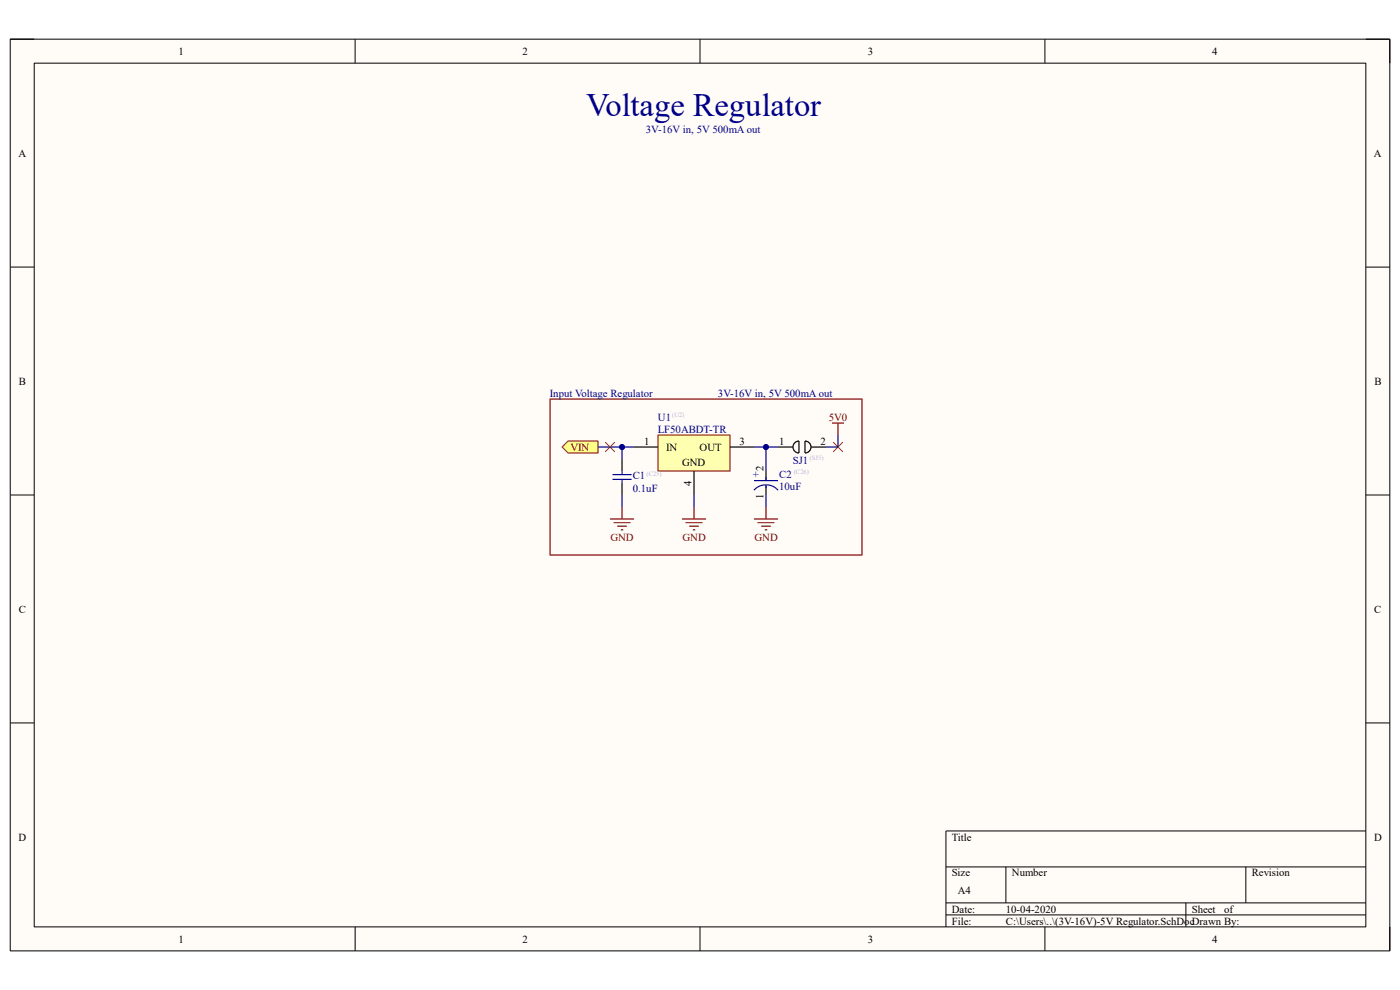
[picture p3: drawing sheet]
<svg xmlns="http://www.w3.org/2000/svg" width="297mm" height="210mm" viewBox="0 0 297 210" stroke-linecap="round" stroke-linejoin="round" font-family="sans-serif">
<path d="M2.2 8.3h292.7v193.4h-292.7z" fill-rule="evenodd" fill="#fffcf8"/>
<path d="M2.2 8.3h292.7v193.4h-292.7z" fill="none" stroke="#000" stroke-width=".21"/>
<path d="M7.3 13.4h282.5v183.2h-282.5z" fill-rule="evenodd" fill="#fffcf8"/>
<g fill="none" stroke="#000" stroke-width=".21">
<path d="M2.2 8.3h5.1M7.3 13.4h282.5v183.2h-282.5zM75.3 8.3v5.1M148.5 8.3v5.1M221.7 8.3v5.1M289.8 8.3h5.1v5.1M2.2 56.7h5.1M289.8 56.7h5.1M2.2 105h5.1M289.8 105h5.1M2.2 153.4h5.1M289.8 153.4h5.1"/>
<path d="M289.8 176.3h-89.1v20.3M75.3 196.6v5.1M148.5 196.6v5.1M200.7 183.9h89.1M200.7 191.5h89.1M200.7 194.1h89.1M213.4 183.9v7.6M221.7 196.6v5.1M251.6 191.5v5.1M264.3 183.9v7.6M294.9 196.6v5.1"/>
</g>
<path d="M139.6 92.3h15.3v7.6h-15.3z" fill-rule="evenodd" fill="#ffffb0"/>
<path d="M139.6 92.3h15.3v7.6h-15.3z" fill="none" stroke="#800000" stroke-width=".21"/>
<path d="M134.5 94.8h5.1M147.2 99.9v5.1M154.9 94.8h5.1" fill="none" stroke="#000" stroke-width=".25"/>
<g fill="none" stroke="#800000" stroke-width=".25">
<path d="M116.7 84.7h66.2v33h-66.2zM129.4 110.1h5.1M130.2 110.9h3.5M130.9 111.6h2.1M131.7 112.4h.5M132 107.6v2.5M144.7 110.1h5.1M145.5 110.9h3.5M146.2 111.6h2.1M147 112.4h.5M147.2 107.6v2.5M160 110.1h5.1"/>
<path d="M160.7 110.9h3.6M161.5 111.6h2M162.3 112.4h.5M162.5 107.6v2.5"/>
</g>
<path d="M120.5 93.6h6.4v2.5h-6.4l-1.3-1.3z" fill-rule="evenodd" fill="#ffff80"/>
<path d="M120.5 93.6h6.4v2.5h-6.4l-1.3-1.3z" fill="none" stroke="#800000" stroke-width=".21"/>
<path d="M128.4 93.8l2 2M130.4 93.8l-2 2M176.8 93.8l2 2.1M178.8 93.8l-2 2.1" fill="none" stroke="#f00" stroke-width=".21"/>
<path d="M132 97.4v2.5M162.5 99.9v2.1M165.1 94.8h3.1M168.8 93.8l.7-.2v2.5a1.27 1.27 0 0 1-1.2-.9 1.27 1.27 0 0 1 .5-1.4zM170.8 93.6a1.27 1.27 0 0 1 1.3 1.2 1.27 1.27 0 0 1-1.3 1.3zM172.1 94.8h3.1M132 102.5v2.5M162.5 103v2" fill="none" stroke="#000" stroke-width=".25"/>
<path d="M176.5 89.7h2.5M177.8 89.7v2.6" fill="none" stroke="#800000" stroke-width=".25"/>
<path d="M132 99.9v.8M129.9 101.7h4.1M129.9 100.7h4.1M132 101.7v.8M160 104a3.4 3.4 0 0 1 5.1 0M160 102h5.1M162.5 101.2v.8M162.5 103v.5" fill="none" stroke="#00f" stroke-width=".25"/>
<path d="M126.9 94.8h7.6M147.2 105v2.6" fill="none" stroke="#000080" stroke-width=".25"/>
<circle cx="132" cy="94.8" r=".51" fill="#000080"/>
<circle cx="132" cy="94.8" r=".51" fill="none" stroke="#000080" stroke-width=".21"/>
<path d="M160 94.8h2.5v5.1" fill="none" stroke="#000080" stroke-width=".25"/>
<circle cx="162.5" cy="94.8" r=".51" fill="#000080"/>
<circle cx="162.5" cy="94.8" r=".51" fill="none" stroke="#000080" stroke-width=".21"/>
<path d="M162.5 94.8h2.6" fill="none" stroke="#000080" stroke-width=".25"/>
<circle cx="162.5" cy="94.8" r=".51" fill="#000080"/>
<circle cx="162.5" cy="94.8" r=".51" fill="none" stroke="#000080" stroke-width=".21"/>
<path d="M132 94.8v2.6M177.8 92.3v2.5h-2.6M132 105v2.6" fill="none" stroke="#000080" stroke-width=".25"/>
<circle cx="132" cy="94.8" r=".51" fill="#000080"/>
<circle cx="132" cy="94.8" r=".51" fill="none" stroke="#000080" stroke-width=".21"/>
<path d="M162.5 105v2.6" fill="none" stroke="#000080" stroke-width=".25"/>
<text font-size="6.9" fill="#000080" x="124.3" y="24.6">Voltage Regulator</text>
<g font-size="2.3">
<text x="37.9" y="11.6">1</text>
<text x="110.9" y="11.6">2</text>
<text x="184.1" y="11.6">3</text>
<text x="257.2" y="11.6">4</text>
<text x="3.9" y="33.2">A</text>
<text x="291.5" y="33.2">A</text>
<text x="4" y="81.6">B</text>
<text x="291.6" y="81.6">B</text>
<text x="136.7" y="94.3">1</text>
<text x="141.4" y="95.6">IN</text>
<text x="148.4" y="95.6">OUT</text>
<text x="156.9" y="94.3">3</text>
<text x="165.3" y="94.3">1</text>
<text x="174.1" y="94.3">2</text>
<text x="144.7" y="98.9">GND</text>
<text x="162" y="99.9" transform="rotate(-90 162 99.9)">2</text>
<text x="146.7" y="103" transform="rotate(-90 146.7 103)">4</text>
<text x="162" y="105.9" transform="rotate(-90 162 105.9)">1</text>
<text x="4" y="130">C</text>
<text x="291.5" y="130">C</text>
<text x="3.9" y="178.3">D</text>
<text x="201.9" y="178.3">Title</text>
<text x="291.5" y="178.3">D</text>
<text x="201.9" y="185.9">Size</text>
<text x="214.7" y="185.9">Number</text>
<text x="265.5" y="185.9">Revision</text>
<text x="203.2" y="189.7">A4</text>
<text x="201.9" y="193.6">Date:</text>
<text x="201.9" y="196.1">File:</text>
<text x="213.4" y="193.6">10-04-2020</text>
<text x="213.4" y="196.1">C:\Users\..\(3V-16V)-5V Regulator.SchDocDrawn By:</text>
<text x="252.9" y="193.6">Sheet</text>
<text x="259.7" y="193.6">of</text>
<text x="37.9" y="199.9">1</text>
<text x="110.9" y="199.9">2</text>
<text x="184.1" y="199.9">3</text>
<text x="257.2" y="199.9">4</text>
</g>
<g font-size="2.3" fill="#000080">
<text x="137" y="28.2">3V-16V in, 5V 500mA out</text>
<text x="116.7" y="84.2">Input Voltage Regulator</text>
<text x="139.6" y="89.2">U1</text>
<text x="152.3" y="84.2">3V-16V in, 5V 500mA out</text>
<text x="139.6" y="91.8">LF50ABDT-TR</text>
<text x="134.2" y="101.7">C1</text>
<text x="159.7" y="101.4">+</text>
<text x="165.3" y="101.4">C2</text>
<text x="168.2" y="98.4">SJ1</text>
<text x="134.2" y="104.3">0.1uF</text>
<text x="165.3" y="104">10uF</text>
</g>
<g font-size="2.3" fill="#800000">
<text x="175.8" y="89.2">5V0</text>
<text x="121" y="95.6">VIN</text>
<text x="129.5" y="114.7">GND</text>
<text x="144.8" y="114.7">GND</text>
<text x="160.1" y="114.7">GND</text>
</g>
<g font-size="1.4" fill="#b2b0d4">
<text x="142.6" y="88.4">(U2)</text>
<text x="137.2" y="100.9">(C25)</text>
<text x="168.4" y="100.6">(C26)</text>
<text x="171.8" y="97.6">(SJ5)</text>
</g>
</svg>
